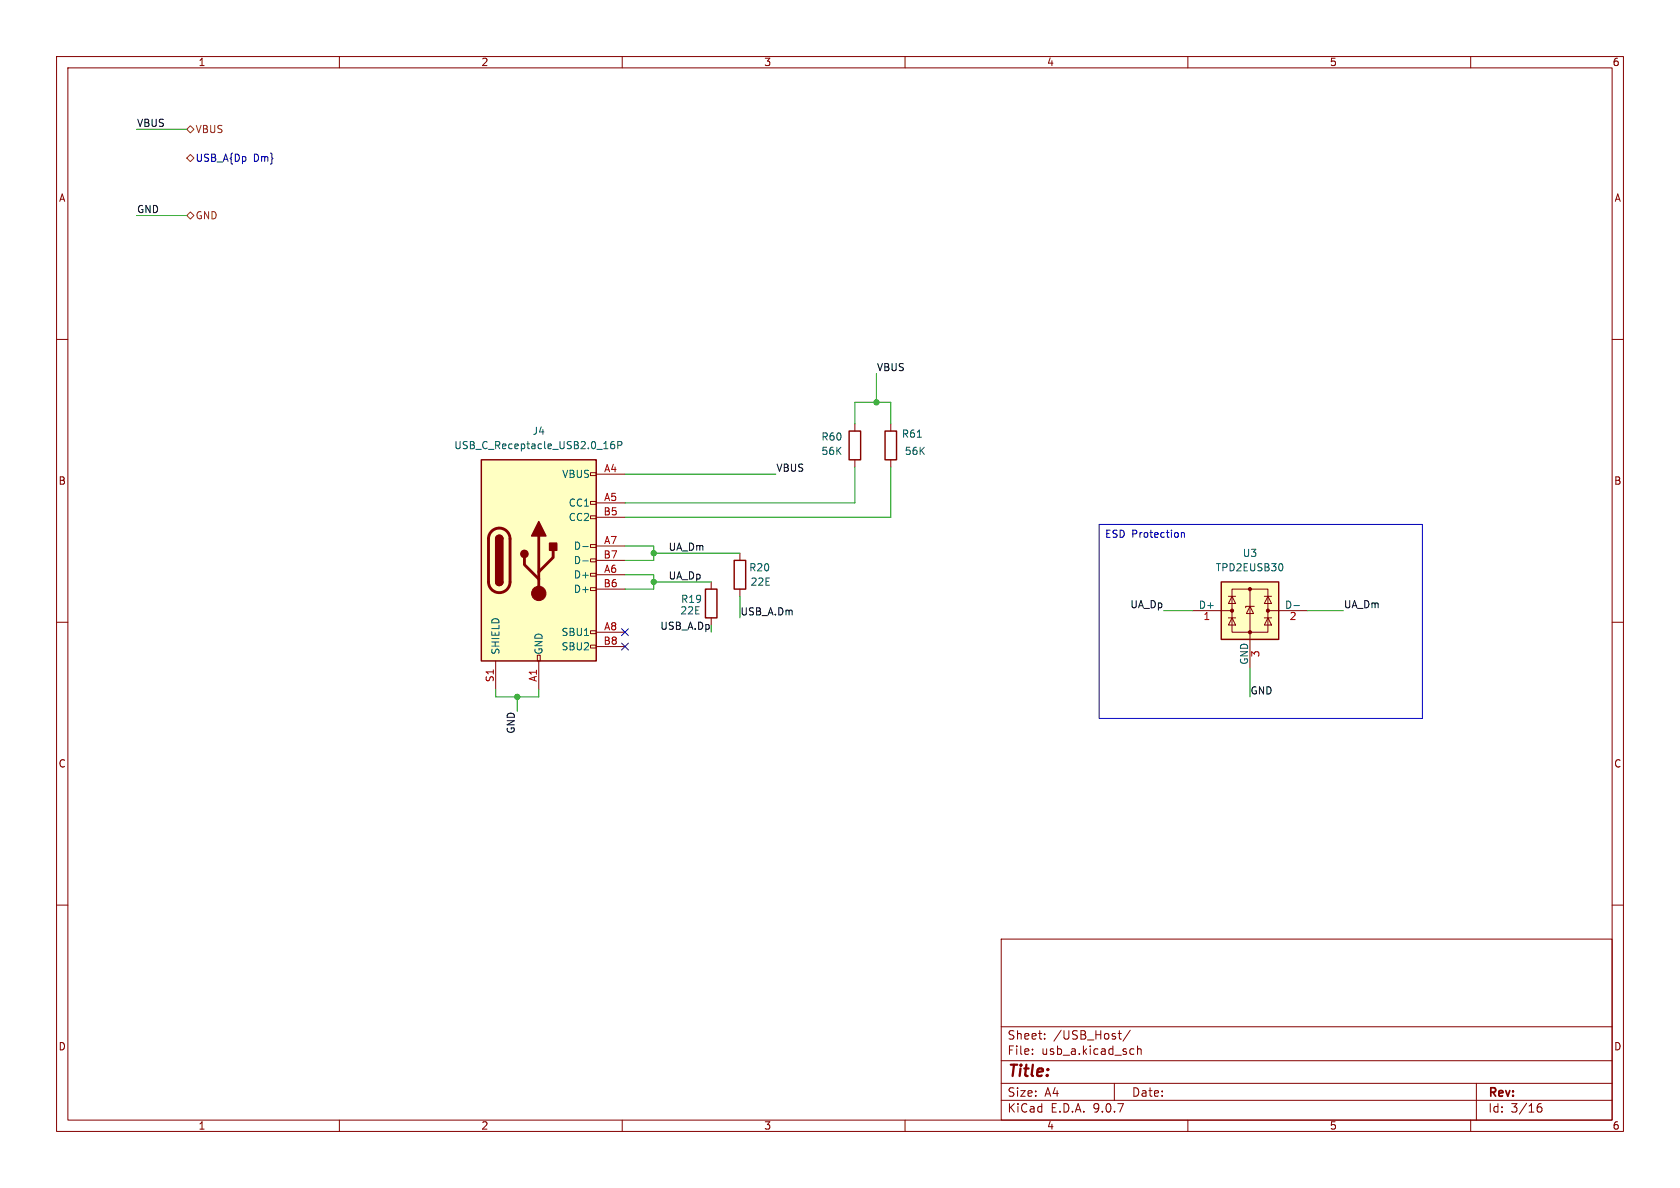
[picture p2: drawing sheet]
<svg xmlns="http://www.w3.org/2000/svg" width="297mm" height="210mm" viewBox="0 0 297 210" stroke-linecap="round" stroke-linejoin="round" font-family="sans-serif">
<g fill="none" stroke="#840000" stroke-width=".18">
<path d="M10 10h277v190h-277zM12 12h273v186h-273zM60 10v2M110 10v2M160 10v2M210 10v2M260 10v2M10 60h2M285 60h2M10 110h2M285 110h2M10 160h2"/>
<path d="M177 166h108v32h-108zM285 160h2M60 198v2M110 198v2M160 198v2M177 194.5h108M177 191.5h108M177 187.5h108M177 181.5h108M182.5 186.3v.1M182.5 185.5v.1M184.7 183.6v.1"/>
<path d="M184.7 182.8v.1M197 191.5v3M197.7 182.7h.5M197.9 183.5l.3 .2M199.8 182.1l-1.3 2M200 185.4l.5 .1M200.5 186.3l-.5 .1M201.1 185.5l.2-.1 .4 .1v.9M201.1 184.9v1.5M210 198v2M260 198v2M261 191.5v6.5"/>
<path d="M271.7 196l.3-.3h.5l.1 .3v.3l-.3 .3-.4-.1-.2-.2M272.5 195.1a.59 .59 0 0 0-.8 .6"/>
</g>
<path d="M215.9 102.9h10.2v10.1h-10.2z" fill="#ffffc2"/>
<path d="M150.1 76.2h2v5.1h-2zM156.5 76.2h2v5.1h-2zM129.8 99.1h2v5h-2zM124.7 104.1h2v5.1h-2zM215.9 102.9h10.2v10.1h-10.2z" fill="none" stroke="#840000" stroke-width=".25"/>
<g fill="none" stroke="#840000" stroke-width=".18">
<path d="M151.1 74.9v1.3M157.5 74.9v1.3M130.8 97.8v1.3M151.1 81.3v1.3M157.5 81.3v1.3M125.7 102.9v1.2M125.7 109.2v1.3M130.8 104.1v1.3M210.8 108h7M217.2 105.4h1.2M217.2 109.2h1.2M217.8 104.1h6.4v7.7h-6.4z"/>
<path d="M217.8 105.4l.6 1.3h-1.2zM217.8 109.2l.6 1.3h-1.2zM221 107.2l.6 1.3h-1.3zM221 104.1v14M221.7 107.2h-1.5v.2M223.5 105.4h1.3M223.5 109.2h1.3M224.2 105.4l.6 1.3h-1.3zM224.2 109.2l.6 1.3h-1.3zM224.2 108h6.9"/>
</g>
<g fill="#840000" stroke="#840000" stroke-width=".18">
<circle cx="217.8" cy="108" r=".28"/>
<circle cx="221" cy="104.1" r=".28"/>
<circle cx="221" cy="111.8" r=".28"/>
<circle cx="224.2" cy="108" r=".28"/>
</g>
<path d="M162.2 77.3h.7M226.7 99.8l.1 .3-.1 .7M228.8 107h.9" fill="none" stroke="#006464" stroke-width=".18"/>
<path d="M85.1 81.3h20.3v35.5h-20.3z" fill="#ffffc2"/>
<g fill="none" stroke="#840000" stroke-width=".18">
<path d="M104.4 83.6h1v.5h-1zM104.4 88.6h1v.6h-1zM104.4 91.2h1v.5h-1zM104.4 96.3h1v.5h-1zM104.4 98.8h1v.5h-1zM105.4 83.8h5.1M105.4 88.9h5.1M105.4 91.4h5.1M105.4 96.5h5.1M105.4 99.1h5.1M87.6 116.8v5.1M95 115.8h.5v1h-.5z"/>
<path d="M95.2 116.8v5.1M104.4 101.3h1v.6h-1zM104.4 103.9h1v.5h-1zM104.4 111.5h1v.5h-1zM104.4 114h1v.6h-1zM105.4 101.6h5.1M105.4 104.1h5.1M105.4 111.8h5.1M105.4 114.3h5.1"/>
</g>
<path d="M85.1 81.3h20.3v35.5h-20.3zM87.6 95.3a.64 .64 0 0 1 .7-.7 .64 .64 0 0 1 .6 .7M87.6 102.9a.64 .64 0 0 0 .7 .6 .64 .64 0 0 0 .6-.6" fill="none" stroke="#840000" stroke-width=".25"/>
<path d="M86.9 93.9a1.9 1.9 0 0 1 2.1-.4 1.9 1.9 0 0 1 1.2 1.8v7.6a1.91 1.91 0 0 1-1.9 1.9 1.91 1.91 0 0 1-1.9-1.9v-7.8l.1-.6zM92.7 98.6v1.2l2.5 2.6M95.2 94.7v10.2M97.8 97.3v1.3l-2.6 2.5" fill="none" stroke="#840000" stroke-width=".51"/>
<g fill="#840000" stroke="#840000" stroke-width=".25">
<path d="M87.6 95.3h1.3v7.6h-1.3z"/>
<path d="M87.8 94.8a.64 .64 0 0 1 .7-.1 .64 .64 0 0 1 .4 .6h-1.3z"/>
<path d="M87.6 102.9h1.3a.64 .64 0 0 1-.6 .6 .64 .64 0 0 1-.7-.6z"/>
<path d="M95.2 92.2l1.3 2.5h-2.5z"/>
<path d="M97.2 96h1.2v1.3h-1.2z"/>
<circle cx="92.7" cy="97.9" r=".63"/>
</g>
<circle cx="95.2" cy="104.9" r="1.27" fill="#840000" stroke="#840000" stroke-width=".18"/>
<path d="M108.6 78l-.4 .1a.86 .86 0 0 0 0 1.2l.4-.1 .1-.4-.3-.3h-.2l-.3 .3M109.2 78.7h.6l.1-.2v-.3l-.7-.2v1.3M103 96.6h1M103 99.2h1" fill="none" stroke="#006464" stroke-width=".18"/>
<path d="M33 38.1l.7-.6 .6 .6-.6 .6zM33 27.9l.7-.6 .6 .6-.6 .7zM33.7 22.2l.6 .7-.6 .6-.7-.6z" fill="none" stroke="#725600" stroke-width=".18"/>
<g fill="none" stroke="#009600" stroke-width=".18">
<path d="M24.1 22.9h8.9M24.1 38.1h8.9M151.1 74.9v-3.8h6.4v3.8M154.9 66v5.1M110.5 83.8h26.7M110.5 96.5h5.1v2.6h-5.1M115.6 97.8h15.2M151.1 82.6v6.3h-40.6M157.5 82.6v8.8h-47M110.5 101.6h5.1v2.5h-5.1M115.6 102.9h10.1M130.8 105.4v3.8"/>
<path d="M205.7 108h5.1M221 118.1v5.1M231.1 108h6.4M87.6 121.9v1.3h7.6v-1.3M91.4 123.2v2.5"/>
</g>
<path d="M109.9 113.7l1.2 1.2M109.9 111.2l1.2 1.2M111.1 113.7l-1.2 1.2M111.1 111.2l-1.2 1.2" fill="none" stroke="#000084" stroke-width=".18"/>
<path d="M194.3 92.7h57.2v34.3h-57.2zM208.8 94.1v.9M208.8 94.3l.2-.2 .3 .1 .1 .8" fill="none" stroke="#0000c2" stroke-width=".18"/>
<g fill="#009600" stroke="#009600" stroke-width=".18">
<circle cx="154.9" cy="71.1" r=".46"/>
<circle cx="115.6" cy="97.8" r=".46"/>
<circle cx="115.6" cy="102.9" r=".46"/>
<circle cx="91.4" cy="123.2" r=".46"/>
</g>
<text font-size="2.8" fill="#840000" x="178" y="190.9">Title:</text>
<g font-size="2.1" fill="#840000">
<text x="178" y="184">Sheet:</text>
<text x="186.2" y="184">/USB_Host/</text>
<text x="178" y="186.7">File:</text>
<text x="184.1" y="186.7">usb_a.kicad_sch</text>
<text x="178" y="196.9">KiCad</text>
<text x="178" y="194.1">Size:</text>
<text x="184.7" y="194.1">A4</text>
<text x="185.7" y="196.9">E.D.A.</text>
<text x="193.3" y="196.9">9.0.7</text>
<text x="200" y="194.1">Date:</text>
<text x="263" y="194.3">Rev:</text>
<text x="263" y="196.9">Id:</text>
<text x="267.1" y="196.9">3/16</text>
</g>
<g font-size="1.8" fill="#840000">
<text x="35" y="11.9">1</text>
<text x="85" y="11.9">2</text>
<text x="135" y="11.9">3</text>
<text x="185" y="11.9">4</text>
<text x="235" y="11.9">5</text>
<text x="285" y="11.9">6</text>
<text x="10.3" y="35.9">A</text>
<text x="285.3" y="35.9">A</text>
<text x="10.3" y="85.9">B</text>
<text x="285.3" y="85.9">B</text>
<text x="10.3" y="135.9">C</text>
<text x="285.3" y="135.9">C</text>
<text x="10.3" y="185.9">D</text>
<text x="285.3" y="185.9">D</text>
<text x="35" y="199.9">1</text>
<text x="85" y="199.9">2</text>
<text x="135" y="199.9">3</text>
<text x="185" y="199.9">4</text>
<text x="235" y="199.9">5</text>
<text x="285" y="199.9">6</text>
</g>
<g font-size="1.8" fill="#0f0f0f">
<text x="24.1" y="22.5">VBUS</text>
<text x="24.1" y="37.8">GND</text>
<text x="154.9" y="65.7">VBUS</text>
<text x="137.2" y="83.5">VBUS</text>
<text x="118.1" y="97.4">UA_Dm</text>
<text x="118.1" y="102.5">UA_Dp</text>
<text x="199.7" y="107.6">UA_Dp</text>
<text x="237.5" y="107.6">UA_Dm</text>
<text x="130.8" y="108.9">USB_A.Dm</text>
<text x="221" y="122.8">GND</text>
<text x="91.1" y="129.8" transform="rotate(-90 91.1 129.8)">GND</text>
</g>
<g font-size="1.8" fill="#725600">
<text x="34.5" y="23.7">VBUS</text>
<text x="34.5" y="39">GND</text>
</g>
<g font-size="1.8" fill="#000084">
<text x="34.5" y="28.8">USB_A{Dp</text>
<text x="44.8" y="28.8">Dm}</text>
</g>
<g font-size="1.8" fill="#006464">
<text x="94.1" y="77.1">J4</text>
<text x="159.3" y="77.6">R61</text>
<text x="80.2" y="79.6">USB_C_Receptacle_USB2.0_16P</text>
<text x="145.1" y="78.1">R60</text>
<text x="145.1" y="80.6">56K</text>
<text x="159.9" y="80.6">56K</text>
<text x="99.3" y="84.7">VBUS</text>
<text x="100.4" y="89.8">CC1</text>
<text x="100.4" y="92.3">CC2</text>
<text x="101.3" y="97.4">D-</text>
<text x="101.3" y="99.9">D-</text>
<text x="132.3" y="101.2">R20</text>
<text x="214.8" y="101.2">TPD2EUSB30</text>
<text x="219.6" y="98.7">U3</text>
<text x="101.3" y="102.5">D+</text>
<text x="101.3" y="105">D+</text>
<text x="120.3" y="106.8">R19</text>
<text x="132.6" y="103.7">22E</text>
<text x="211.8" y="107.7">D+</text>
<text x="227.1" y="107.7">D-</text>
<text x="99.2" y="112.6">SBU1</text>
<text x="120.2" y="108.8">22E</text>
<text x="88.5" y="115.8" transform="rotate(-90 88.5 115.8)">SHIELD</text>
<text x="96.1" y="115.8" transform="rotate(-90 96.1 115.8)">GND</text>
<text x="99.2" y="115.2">SBU2</text>
<text x="220.7" y="117.6" transform="rotate(-90 220.7 117.6)">GND</text>
</g>
<g font-size="1.8" fill="#a90000">
<text x="106.7" y="83.6">A4</text>
<text x="106.7" y="88.6">A5</text>
<text x="106.6" y="91.2">B5</text>
<text x="106.6" y="98.8">B7</text>
<text x="106.7" y="96.3">A7</text>
<text x="106.7" y="101.3">A6</text>
<text x="106.6" y="103.9">B6</text>
<text x="106.7" y="111.5">A8</text>
<text x="212.7" y="109.9">1</text>
<text x="227.9" y="109.9">2</text>
<text x="106.6" y="114">B8</text>
<text x="223" y="116.3" transform="rotate(-90 223 116.3)">3</text>
<text x="87.4" y="120.7" transform="rotate(-90 87.4 120.7)">S1</text>
<text x="95" y="120.6" transform="rotate(-90 95 120.6)">A1</text>
</g>
<text font-size="1.8" fill="#0000c2" x="195.3" y="95.4">ESD Protection</text>
<text font-size="1.8" fill="#009600" x="116.6" y="111.4">USB_A.Dp</text>
</svg>
